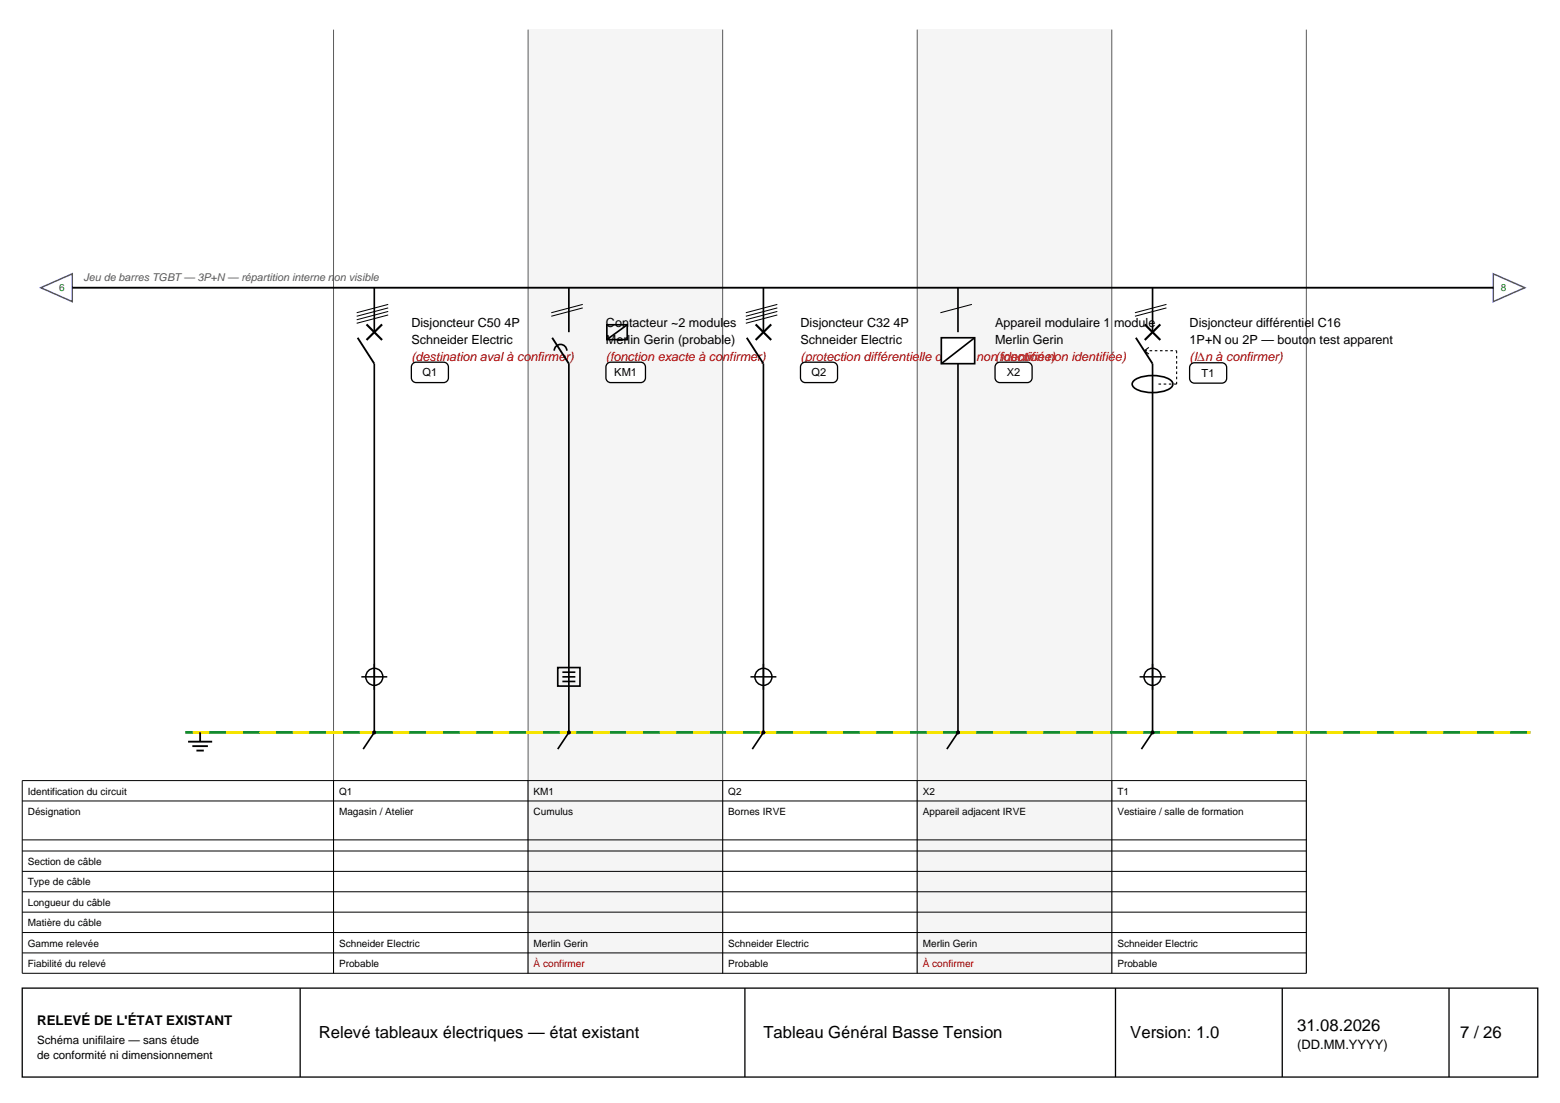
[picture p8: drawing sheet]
<svg xmlns="http://www.w3.org/2000/svg" width="297mm" height="210mm" viewBox="0 0 297 210" stroke-linecap="round" stroke-linejoin="round" font-family="sans-serif">
<g fill="#f5f5f5">
<path d="M100.5 5.6h37.1v179.7h-37.1z" fill-rule="evenodd"/>
<path d="M174.6 5.6h37.1v179.7h-37.1z" fill-rule="evenodd"/>
</g>
<path d="M63.5 5.6v179.7M100.5 5.6v179.7M137.6 5.6v179.7M174.6 5.6v179.7M211.7 5.6v179.7M248.7 5.6v179.7" fill="none" stroke="#5a5a5a" stroke-width=".19"/>
<g fill="#fff" stroke="#22b" stroke-width=".28">
<path d="M7.8 54.8l6-2.7v5.3z"/>
<path d="M284.3 52.1l6 2.7-6 2.6z"/>
</g>
<path d="M13.8 54.8h270.5M68.1 64.3l3.2 4.9" fill="none" stroke="#000" stroke-width=".35"/>
<path d="M71.3 54.8v8.4M71.3 69.2v70.2" fill="none" stroke="#000" stroke-width=".32"/>
<path d="M73.9 58l-6 1.5M73.9 58.6l-6 1.6M73.9 59.3l-6 1.6M73.9 60l-6 1.6" fill="none" stroke="#000" stroke-width=".19"/>
<path d="M69.8 61.8l2.9 2.9M72.7 61.8l-2.9 2.9" fill="none" stroke="#000" stroke-width=".41"/>
<path d="M78.6 69.2l.6-.2h5.3a.92 .92 0 0 1 .9 .9v2a.92 .92 0 0 1-.9 .9h-5.3a.92 .92 0 0 1-.9-.9v-2z" fill-rule="evenodd" fill="#fff" stroke="#000" stroke-width=".25"/>
<g fill="none" stroke="#000" stroke-width=".28">
<path d="M68.8 128.9h4.9M71.3 126.4v4.9"/>
<circle cx="71.3" cy="128.9" r="1.62"/>
</g>
<path d="M108.3 54.8v8.4M105.5 66.8a1.2 1.2 0 0 1 1.2-1.2 1.2 1.2 0 0 1 1.2 1.2M108.3 69.2v70.2M115.5 61.8h3.9v2.9h-3.9zM119.4 61.8l-3.9 2.9" fill="none" stroke="#000" stroke-width=".32"/>
<path d="M110.9 58l-5.9 1.5M110.9 58.6l-5.9 1.6" fill="none" stroke="#000" stroke-width=".19"/>
<path d="M105.1 64.3l3.2 4.9" fill="none" stroke="#000" stroke-width=".35"/>
<path d="M115.6 69.2l.7-.2h5.7a.92 .92 0 0 1 .9 .9v2a.92 .92 0 0 1-.9 .9h-5.7a.92 .92 0 0 1-.9-.9v-2z" fill-rule="evenodd" fill="#fff" stroke="#000" stroke-width=".25"/>
<path d="M145.3 54.8v8.4M145.3 69.2v70.2M106.2 127.1h4.2v3.5h-4.2zM107.1 129.7h2.4M107.1 128.9h2.4M107.1 128h2.4" fill="none" stroke="#000" stroke-width=".32"/>
<path d="M148 58l-6 1.5M148 58.6l-6 1.6M148 59.3l-6 1.6M148 60l-6 1.6" fill="none" stroke="#000" stroke-width=".19"/>
<path d="M143.9 61.8l2.9 2.9M146.8 61.8l-2.9 2.9" fill="none" stroke="#000" stroke-width=".41"/>
<path d="M142.2 64.3l3.1 4.9" fill="none" stroke="#000" stroke-width=".35"/>
<path d="M152.7 69.2l.6-.2h5.2a.92 .92 0 0 1 1 .9v2a.92 .92 0 0 1-1 .9h-5.2a.92 .92 0 0 1-.9-.9v-2z" fill-rule="evenodd" fill="#fff" stroke="#000" stroke-width=".25"/>
<g fill="none" stroke="#000" stroke-width=".28">
<path d="M142.9 128.9h4.9M145.3 126.4v4.9"/>
<circle cx="145.3" cy="128.9" r="1.62"/>
</g>
<path d="M182.4 54.8v8.4" fill="none" stroke="#000" stroke-width=".32"/>
<path d="M185 58l-6 1.5" fill="none" stroke="#000" stroke-width=".19"/>
<path d="M179.2 64.3h6.4v4.9h-6.4z" fill-rule="evenodd" fill="#fff" stroke="#000" stroke-width=".32"/>
<path d="M182.4 69.2v70.2M185.6 64.3l-6.4 4.9" fill="none" stroke="#000" stroke-width=".32"/>
<path d="M189.7 69.2l.7-.2h5.2a.92 .92 0 0 1 .9 .9v2a.92 .92 0 0 1-.9 .9h-5.2a.92 .92 0 0 1-1-.9v-2z" fill-rule="evenodd" fill="#fff" stroke="#000" stroke-width=".25"/>
<path d="M219.4 54.8v8.4M215.9 72.4a7.1 7.1 0 0 1 7 0 .84 .84 0 0 1 0 1.4 7.1 7.1 0 0 1-7 0 .84 .84 0 0 1 0-1.4zM219.4 69.2v70.2" fill="none" stroke="#000" stroke-width=".32"/>
<path d="M222.1 58l-6 1.5M222.1 58.6l-6 1.6" fill="none" stroke="#000" stroke-width=".19"/>
<path d="M217.9 61.8l3 2.9M220.9 61.8l-3 2.9" fill="none" stroke="#000" stroke-width=".41"/>
<path d="M216.3 64.3l3.1 4.9" fill="none" stroke="#000" stroke-width=".35"/>
<path d="M217.9 66.8h6.1M224 66.8v6.3M224 73.1h-3.9" fill="none" stroke="#000" stroke-width=".21" stroke-dasharray=".5 .5" stroke-linecap="butt"/>
<path d="M218.7 66.1l-.8 .7 .8 .6" fill="none" stroke="#000" stroke-width=".21"/>
<path d="M226.8 69.3l.6-.2h5.2a.92 .92 0 0 1 .9 .9v2a.92 .92 0 0 1-.9 .9h-5.2a.92 .92 0 0 1-.9-.9v-2z" fill-rule="evenodd" fill="#fff" stroke="#000" stroke-width=".25"/>
<g fill="none" stroke="#000" stroke-width=".28">
<path d="M217 128.9h4.9M219.4 126.4v4.9"/>
<circle cx="219.4" cy="128.9" r="1.62"/>
</g>
<path d="M35.3 139.4h256.1" fill="none" stroke="#0f8a2f" stroke-width=".53"/>
<path d="M36.7 139.4h254.7" fill="none" stroke="#f5e400" stroke-width=".53" stroke-dasharray="3.2 3.2" stroke-linecap="butt"/>
<path d="M38.1 139.4v1.8M35.8 141.2h4.6M36.6 142.1h3M37.4 142.9h1.4" fill="none" stroke="#000" stroke-width=".35"/>
<g fill="#000">
<circle cx="71.3" cy="139.4" r=".39"/>
<circle cx="108.3" cy="139.4" r=".39"/>
<circle cx="145.3" cy="139.4" r=".39"/>
<circle cx="182.4" cy="139.4" r=".39"/>
<circle cx="219.4" cy="139.4" r=".39"/>
</g>
<path d="M71.3 139.4l-2.2 3.2M108.3 139.4l-2.1 3.2M145.3 139.4l-2.1 3.2M182.4 139.4l-2.1 3.2M219.4 139.4l-2.1 3.2" fill="none" stroke="#000" stroke-width=".32"/>
<g fill="#f5f5f5">
<path d="M100.5 148.6h37.1v36.7h-37.1z" fill-rule="evenodd"/>
<path d="M174.6 148.6h37.1v36.7h-37.1z" fill-rule="evenodd"/>
</g>
<g fill="none" stroke="#000" stroke-width=".19">
<path d="M4.2 148.6h244.5v36.7h-244.5zM4.2 152.5h244.5M4.2 159.9h244.5M63.5 148.6v36.7M100.5 148.6v36.7M137.6 148.6v36.7M174.6 148.6v36.7M211.7 148.6v36.7M4.2 162h244.5M4.2 165.9h244.5M4.2 169.8h244.5M4.2 173.7h244.5"/>
<path d="M4.2 177.5h244.5M4.2 181.4h244.5"/>
</g>
<path d="M4.2 188.1h288.6v17h-288.6z" fill-rule="evenodd" fill="#fff" stroke="#000" stroke-width=".25"/>
<path d="M57.1 188.1v17M141.8 188.1v17M212.4 188.1v17M244.1 188.1v17M275.9 188.1v17" fill="none" stroke="#000" stroke-width=".25"/>
<g font-size="3.2">
<text x="60.7" y="197.7">Relevé tableaux électriques — état existant</text>
<text x="145.3" y="197.7">Tableau Général Basse Tension</text>
<text x="215.2" y="197.7">Version: 1.0</text>
<text x="246.9" y="196.2">31.08.2026</text>
<text x="278" y="197.7">7 / 26</text>
</g>
<g font-size="2.5">
<text x="7.1" y="195.2">RELEVÉ DE L'ÉTAT EXISTANT</text>
<text x="246.9" y="199.8">(DD.MM.YYYY)</text>
</g>
<g font-size="2.4">
<text x="78.3" y="62.2">Disjoncteur C50 4P</text>
<text x="78.3" y="65.5">Schneider Electric</text>
<text x="115.4" y="62.2">Contacteur ~2 modules</text>
<text x="115.4" y="65.5">Merlin Gerin (probable)</text>
<text x="152.4" y="62.2">Disjoncteur C32 4P</text>
<text x="152.4" y="65.5">Schneider Electric</text>
<text x="189.4" y="62.2">Appareil modulaire 1 module</text>
<text x="189.4" y="65.5">Merlin Gerin</text>
<text x="226.5" y="62.2">Disjoncteur différentiel C16</text>
<text x="226.5" y="65.5">1P+N ou 2P — bouton test apparent</text>
</g>
<g font-size="2.4" fill="#b00000">
<text x="78.3" y="68.8">(destination aval à confirmer)</text>
<text x="115.4" y="68.8">(fonction exacte à confirmer)</text>
<text x="152.4" y="68.8">(protection différentielle dédiée non identifiée)</text>
<text x="189.4" y="68.8">(fonction non identifiée)</text>
<text x="226.5" y="68.8">(I∆n à confirmer)</text>
</g>
<g font-size="2.2">
<text x="7.1" y="198.7">Schéma unifilaire — sans étude</text>
<text x="7.1" y="201.5">de conformité ni dimensionnement</text>
</g>
<g font-size="2.1">
<text x="80.4" y="71.7">Q1</text>
<text x="116.9" y="71.7">KM1</text>
<text x="154.5" y="71.7">Q2</text>
<text x="191.7" y="71.7">X2</text>
<text x="228.8" y="71.8">T1</text>
</g>
<text font-size="2" fill="#5a5a5a" x="15.9" y="53.5">Jeu de barres TGBT — 3P+N — répartition interne non visible</text>
<g font-size="1.9" fill="#0f8a2f">
<text x="11.3" y="55.4">6</text>
<text x="285.7" y="55.4">8</text>
</g>
<g font-size="1.9">
<text x="5.3" y="151.3">Identification du circuit</text>
<text x="5.3" y="155.2">Désignation</text>
<text x="64.6" y="151.3">Q1</text>
<text x="64.6" y="155.2">Magasin / Atelier</text>
<text x="101.6" y="151.3">KM1</text>
<text x="101.6" y="155.2">Cumulus</text>
<text x="138.6" y="151.3">Q2</text>
<text x="138.6" y="155.2">Bornes IRVE</text>
<text x="175.7" y="151.3">X2</text>
<text x="175.7" y="155.2">Appareil adjacent IRVE</text>
<text x="212.7" y="151.3">T1</text>
<text x="212.7" y="155.2">Vestiaire / salle de formation</text>
<text x="5.3" y="164.7">Section de câble</text>
<text x="5.3" y="168.6">Type de câble</text>
<text x="5.3" y="172.5">Longueur du câble</text>
<text x="5.3" y="176.3">Matière du câble</text>
<text x="5.3" y="180.2">Gamme relevée</text>
<text x="5.3" y="184.1">Fiabilité du relevé</text>
<text x="64.6" y="180.2">Schneider Electric</text>
<text x="64.6" y="184.1">Probable</text>
<text x="101.6" y="180.2">Merlin Gerin</text>
<text x="138.6" y="180.2">Schneider Electric</text>
<text x="138.6" y="184.1">Probable</text>
<text x="175.7" y="180.2">Merlin Gerin</text>
<text x="212.7" y="180.2">Schneider Electric</text>
<text x="212.7" y="184.1">Probable</text>
</g>
<g font-size="1.9" fill="#b00000">
<text x="101.6" y="184.1">À confirmer</text>
<text x="175.7" y="184.1">À confirmer</text>
</g>
</svg>
